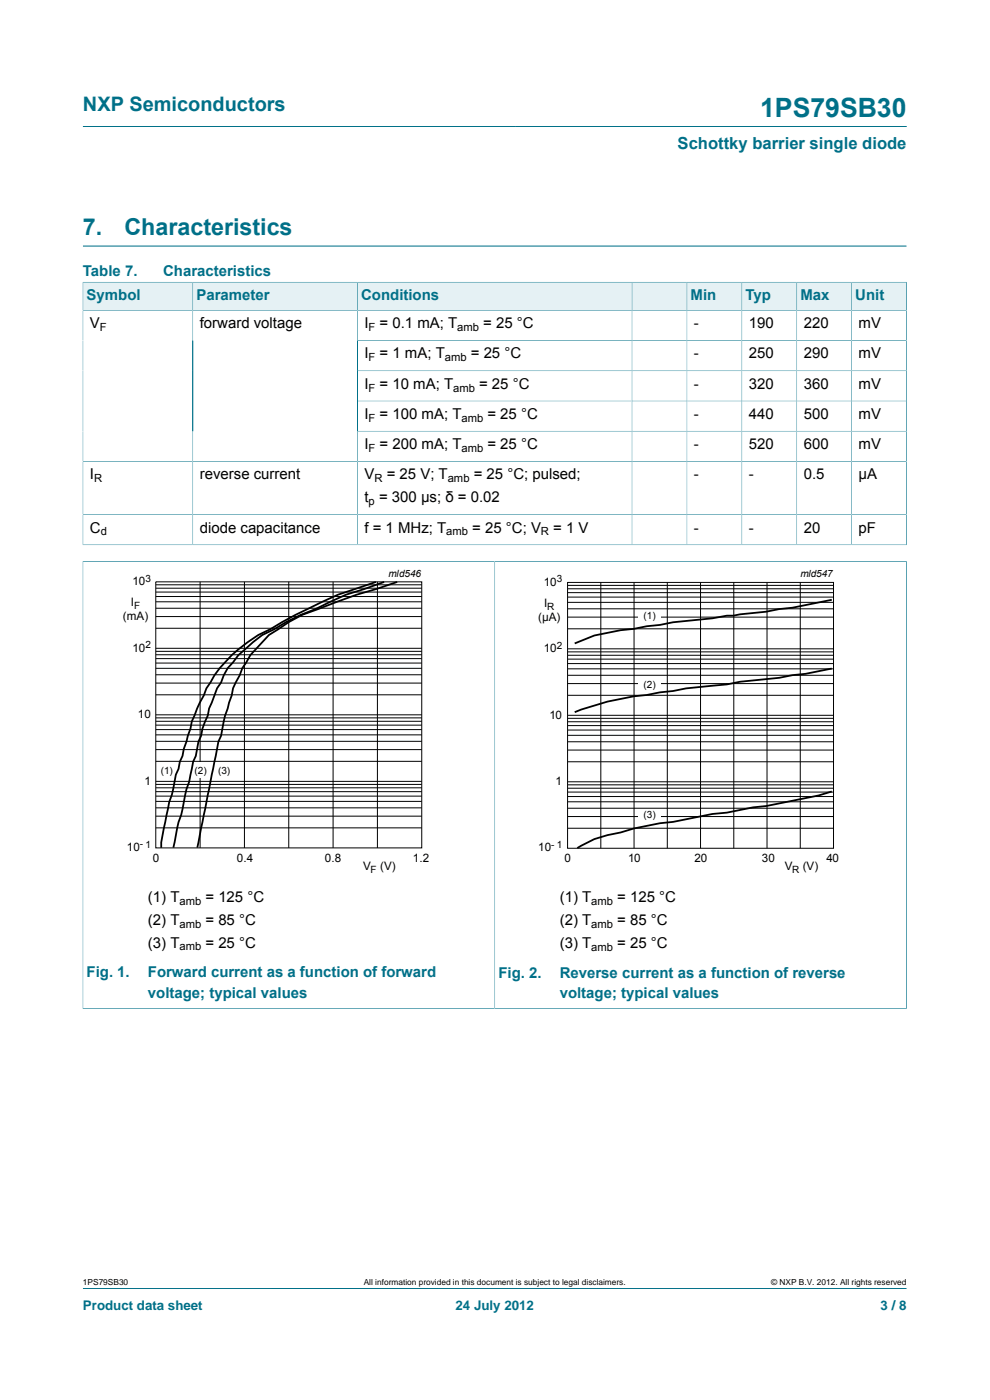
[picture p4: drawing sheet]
<svg xmlns="http://www.w3.org/2000/svg" width="210mm" height="297mm" viewBox="0 0 210 297" stroke-linecap="round" stroke-linejoin="round" font-family="sans-serif">
<path d="M17.6 26.8h174.7M17.6 52.2h174.7M17.6 273.3h174.7" fill="none" stroke="#007088" stroke-width=".21"/>
<path d="M17.7 59.9h23.1v5.9h-23.1z" fill="#e5f1f4"/>
<path d="M17.6 59.8v6h23.3v-5.9h-23.4" fill="none" stroke="#007088" stroke-width=".21"/>
<path d="M41 59.9h34.8v5.9h-34.8z" fill="#e5f1f4"/>
<path d="M40.9 59.9h34.9v5.9h-34.9z" fill="none" stroke="#007088" stroke-width=".21"/>
<path d="M75.9 59.9h58.1v5.9h-58.1z" fill="#e5f1f4"/>
<path d="M75.8 59.9h58.3v5.9h-58.3z" fill="none" stroke="#007088" stroke-width=".21"/>
<path d="M134.1 59.9h11.5v5.9h-11.5z" fill="#e5f1f4"/>
<path d="M134.1 59.9h11.6v5.9h-11.6z" fill="none" stroke="#007088" stroke-width=".21"/>
<path d="M145.8 59.9h11.5v5.9h-11.5z" fill="#e5f1f4"/>
<path d="M145.7 59.9h11.7v5.9h-11.7z" fill="none" stroke="#007088" stroke-width=".21"/>
<path d="M157.4 59.9h11.5v5.9h-11.5z" fill="#e5f1f4"/>
<path d="M157.4 59.9h11.6v5.9h-11.6z" fill="none" stroke="#007088" stroke-width=".21"/>
<path d="M169.1 59.9h11.5v5.9h-11.5z" fill="#e5f1f4"/>
<path d="M169 59.9h11.7v5.9h-11.7z" fill="none" stroke="#007088" stroke-width=".21"/>
<path d="M180.7 59.9h11.5v5.9h-11.5z" fill="#e5f1f4"/>
<g fill="none" stroke="#007088" stroke-width=".21">
<path d="M192.3 59.8v55.8M192.4 59.9h-11.7v55.7M40.9 65.8v49.8M75.8 65.8v49.8M75.8 72.2h116.5M75.8 78.7h116.5M134.1 65.8v49.8M145.7 65.8v49.8M157.4 65.8v49.8M169 65.8v49.8M192.3 65.8h-174.7v49.8M75.8 85.1h116.5"/>
<path d="M75.8 91.5h116.5M192.3 97.9h-174.7M17.5 115.6h174.9M17.5 119.1h87.4v94.9h-87.4M17.6 119v95M17.6 109.2h174.7"/>
</g>
<path d="M20.4 120.6h81.7v66.3h-81.7z" fill="none" stroke="#fff" stroke-width=".21"/>
<g fill="none" stroke="#000" stroke-width=".21">
<path d="M33 123.4h56.5v56.5h-56.5zM33.1 139.7h56.4M33.1 138.9h56.4M33.1 138.2h56.4M33.1 137.5h56.4M33.1 133.3h56.4M33.1 130.8h56.4M33.1 129h56.4M33.1 127.7h56.4M33.1 126.5h56.4M33.1 125.6h56.4M33.1 124.8h56.4"/>
<path d="M33.1 124.1h56.4M42.4 123.4v56.5M51.9 123.4v56.5M61.3 123.4v56.5M70.7 123.4v56.5M80.1 123.4v56.5M33.1 159h56.4M33.1 157.3h56.4M33.1 155.9h56.4M33.1 154.8h56.4M33.1 153.8h56.4M33.1 153h56.4"/>
<path d="M33.1 152.3h56.4M33.1 151.6h56.4M33.1 147.4h56.4M33.1 144.9h56.4M33.1 143.1h56.4M33.1 141.8h56.4M33.1 140.7h56.4M33.1 175.6h56.4M33.1 173.1h56.4M33.1 171.4h56.4M33.1 170h56.4M33.1 168.9h56.4"/>
<path d="M33.1 167.9h56.4M33.1 167.1h56.4M33.1 166.4h56.4M33.1 165.8h56.4M33.1 161.5h56.4"/>
</g>
<path d="M79.7 123.5l-8 2.7-3.4 1.5a96.8 96.8 0 0 0-11 5.8 27.1 27.1 0 0 0-12.7 11.3l-.8 1.2-3.1 7-.3 1.6-1.4 4.2-.3 1.6-.6 1.2-.2 1.5-.6 1.2-.6 3.1-.8 2.7-1.1 5.5-.6 3.1v1.2M81.5 123.5l-8.1 2.7-12.7 5.8-2.5 1.5-2.6 1.2-5 4.3-2.3 2.7-.8 1.6-.6 1.5-.9 1.2-1.6 4.3-.3 1.5-1.2 2.8-.2 1.5-.6 1.2-.6 3.1-.5 1.2-.9 4.3a35.2 35.2 0 0 0-1.7 7 33.5 33.5 0 0 0-1.6 6.9M84.2 123.5l-4.3 1.4a186.7 186.7 0 0 0-15.8 5.5l-2.8 1.6-4.3 2.7-3.9 4.3-1.7 2.7-.6 1.6-1.4 2.7-.3 1.5-1.4 4.3-.8 4.3-.6 1.2-4.4 22.5" fill="none" stroke="#000" stroke-width=".38"/>
<path d="M41.8 161.8h1.1v3.3h-1.1z" fill="#fff"/>
<path d="M192.3 119v95M192.4 119.1h-87.5v94.9h87.5" fill="none" stroke="#007088" stroke-width=".21"/>
<path d="M176.4 127.2l-8.3 1.7-2.8 .3-2.8 .6-5.5 .5-1.4 .3h-1.4l-3.1 .6-8.3 .8-2.8 .6-8.4 1.1-5.5 1.1-4.2 1.7M176.4 141.8l-5.5 1.1-2.8 .3-2.8 .6-8.3 .8-2.8 .6-8.6 .8-8.4 1.4a54.2 54.2 0 0 0-15.3 3.7M176.4 167.9l-2.7 .9-11.2 2.2-2.8 .3-5.5 1.1-3.1 .3-8.3 1.7-2.8 .2-5.6 1.2-2.8 .8a20.8 20.8 0 0 0-9.1 3.3" fill="none" stroke="#000" stroke-width=".38"/>
<path d="M107.7 120.7h81.8v66.3h-81.8z" fill="none" stroke="#fff" stroke-width=".21"/>
<g fill="none" stroke="#000" stroke-width=".21">
<path d="M120.4 123.6h56.4v56.4h-56.4zM120.4 139.8h56.4M120.4 139h56.4M120.4 138.3h56.4M120.4 137.6h56.4M120.4 133.4h56.4M120.4 130.9h56.4M120.4 129.2h56.4M120.4 127.8h56.4M120.4 126.7h56.4M120.4 125.7h56.4M120.4 124.9h56.4"/>
<path d="M120.4 124.2h56.4M127.4 123.6v56.4M134.5 123.6v56.4M141.5 123.6v56.4M148.6 123.6v56.4M155.7 123.6v56.4M162.7 123.6v56.4M169.8 123.6v56.4M120.4 159.1h56.4M120.4 157.4h56.4M120.4 156h56.4M120.4 154.9h56.4"/>
<path d="M120.4 153.9h56.4M120.4 153.1h56.4M120.4 152.4h56.4M120.4 151.7h56.4M120.4 147.5h56.4M120.4 145h56.4M120.4 143.3h56.4M120.4 141.9h56.4M120.4 140.8h56.4M120.4 175.7h56.4M120.4 173.2h56.4M120.4 171.5h56.4"/>
<path d="M120.4 170.1h56.4M120.4 169h56.4M120.4 168h56.4M120.4 167.2h56.4M120.4 166.5h56.4M120.4 165.9h56.4M120.4 161.6h56.4"/>
</g>
<g fill="#fff">
<path d="M135.4 129.9h4.8v1.6h-4.8z"/>
<path d="M135.4 144.4h4.8v1.6h-4.8z"/>
<path d="M135.4 172.3h4.8v1.6h-4.8z"/>
</g>
<text font-size="5.6" fill="#007088" x="161.3" y="24.8">1PS79SB30</text>
<g font-size="4.9" fill="#007088">
<text x="17.6" y="49.8">7.</text>
<text x="26.4" y="49.8">Characteristics</text>
</g>
<text font-size="4.2" fill="#007088" x="17.6" y="23.6">NXP Semiconductors</text>
<text font-size="3.5" fill="#007088" x="143.7" y="31.7">Schottky barrier single diode</text>
<g font-size="3.2" fill="#007088">
<text x="17.6" y="58.5">Table 7.</text>
<text x="34.6" y="58.5">Characteristics</text>
<text x="18.4" y="63.7">Symbol</text>
<text x="41.7" y="63.7">Parameter</text>
<text x="76.6" y="63.7">Conditions</text>
<text x="146.5" y="63.7">Min</text>
<text x="158.1" y="63.7">Typ</text>
<text x="169.8" y="63.7">Max</text>
<text x="181.4" y="63.7">Unit</text>
<text x="18.4" y="207.3">Fig. 1.</text>
<text x="31.4" y="207.3">Forward current as a function of forward</text>
<text x="105.7" y="207.4">Fig. 2.</text>
<text x="118.7" y="207.4">Reverse current as a function of reverse</text>
<text x="31.4" y="211.7">voltage; typical values</text>
<text x="118.7" y="211.8">voltage; typical values</text>
</g>
<g font-size="3.2">
<text x="19.1" y="69.6">V</text>
<text x="42.4" y="69.6">forward voltage</text>
<text x="77.3" y="69.6">I</text>
<text x="80.5" y="69.6">= 0.1 mA; T</text>
<text x="102.5" y="69.6">= 25 °C</text>
<text x="147.2" y="69.6">-</text>
<text x="158.8" y="69.6">190</text>
<text x="170.5" y="69.6">220</text>
<text x="182.1" y="69.6">mV</text>
<text x="77.3" y="76.1">I</text>
<text x="80.5" y="76.1">= 1 mA; T</text>
<text x="99.9" y="76.1">= 25 °C</text>
<text x="147.2" y="76.1">-</text>
<text x="158.8" y="76.1">250</text>
<text x="170.5" y="76.1">290</text>
<text x="182.1" y="76.1">mV</text>
<text x="77.3" y="82.5">I</text>
<text x="80.5" y="82.5">= 10 mA; T</text>
<text x="101.6" y="82.5">= 25 °C</text>
<text x="147.2" y="82.5">-</text>
<text x="158.8" y="82.5">320</text>
<text x="170.5" y="82.5">360</text>
<text x="182.1" y="82.5">mV</text>
<text x="77.3" y="88.9">I</text>
<text x="80.5" y="88.9">= 100 mA; T</text>
<text x="103.4" y="88.9">= 25 °C</text>
<text x="147.2" y="88.9">-</text>
<text x="158.8" y="88.9">440</text>
<text x="170.5" y="88.9">500</text>
<text x="182.1" y="88.9">mV</text>
<text x="77.3" y="95.3">I</text>
<text x="80.5" y="95.3">= 200 mA; T</text>
<text x="103.4" y="95.3">= 25 °C</text>
<text x="147.2" y="95.3">-</text>
<text x="158.8" y="95.3">520</text>
<text x="170.5" y="95.3">600</text>
<text x="182.1" y="95.3">mV</text>
<text x="19.1" y="101.7">I</text>
<text x="42.4" y="101.7">reverse current</text>
<text x="77.3" y="101.7">V</text>
<text x="82" y="101.7">= 25 V; T</text>
<text x="100.5" y="101.7">= 25 °C; pulsed;</text>
<text x="147.2" y="101.7">-</text>
<text x="158.8" y="101.7">-</text>
<text x="170.5" y="101.7">0.5</text>
<text x="182.1" y="101.7">µA</text>
<text x="77.3" y="106.6">t = 300 µs; δ = 0.02</text>
<text x="19.1" y="113">C</text>
<text x="42.4" y="113">diode capacitance</text>
<text x="77.3" y="113">f = 1 MHz; T</text>
<text x="100.2" y="113">= 25 °C; V</text>
<text x="117.4" y="113">= 1 V</text>
<text x="147.2" y="113">-</text>
<text x="158.8" y="113">-</text>
<text x="170.5" y="113">20</text>
<text x="182.1" y="113">pF</text>
<text x="31.4" y="191.3">(1) T</text>
<text x="43.6" y="191.3">= 125 °C</text>
<text x="118.7" y="191.4">(1) T</text>
<text x="130.9" y="191.4">= 125 °C</text>
<text x="31.4" y="196.1">(2) T</text>
<text x="43.6" y="196.1">= 85 °C</text>
<text x="118.7" y="196.3">(2) T</text>
<text x="130.9" y="196.3">= 85 °C</text>
<text x="31.4" y="201">(3) T</text>
<text x="43.6" y="201">= 25 °C</text>
<text x="118.7" y="201.1">(3) T</text>
<text x="130.9" y="201.1">= 25 °C</text>
</g>
<g font-size="2.8" fill="#007088">
<text x="17.6" y="277.9">Product data sheet</text>
<text x="96.6" y="277.9">24 July 2012</text>
<text x="186.8" y="277.9">3 / 8</text>
</g>
<g font-size="2.5">
<text x="28.1" y="124.1">10</text>
<text x="115.3" y="124.3">10</text>
<text x="26.1" y="131.6">(mA)</text>
<text x="27.8" y="128.6">I</text>
<text x="114.2" y="131.8">(µA)</text>
<text x="115.5" y="128.8">I</text>
<text x="28.1" y="138.2">10</text>
<text x="115.3" y="138.4">10</text>
<text x="29.2" y="152.4">10</text>
<text x="116.5" y="152.5">10</text>
<text x="30.6" y="166.5">1</text>
<text x="117.9" y="166.6">1</text>
<text x="26.9" y="180.6">10</text>
<text x="32.4" y="182.8">0</text>
<text x="50.2" y="182.8">0.4</text>
<text x="68.9" y="182.8">0.8</text>
<text x="77" y="184.6">V</text>
<text x="80.6" y="184.6">(V)</text>
<text x="87.6" y="182.8">1.2</text>
<text x="114.2" y="180.6">10</text>
<text x="119.8" y="182.9">0</text>
<text x="133.2" y="182.9">10</text>
<text x="147.3" y="182.9">20</text>
<text x="161.6" y="182.9">30</text>
<text x="166.5" y="184.6">V</text>
<text x="170.3" y="184.6">(V)</text>
<text x="175.3" y="182.9">40</text>
</g>
<g font-size="2.4">
<text x="21.2" y="70.3">F</text>
<text x="78.2" y="70.3">F</text>
<text x="97" y="70.3">amb</text>
<text x="78.2" y="76.7">F</text>
<text x="94.4" y="76.7">amb</text>
<text x="78.2" y="83.1">F</text>
<text x="96.1" y="83.1">amb</text>
<text x="78.2" y="89.5">F</text>
<text x="97.9" y="89.5">amb</text>
<text x="78.2" y="95.9">F</text>
<text x="97.9" y="95.9">amb</text>
<text x="20" y="102.3">R</text>
<text x="78.2" y="107.2">p</text>
<text x="79.4" y="102.3">R</text>
<text x="95" y="102.3">amb</text>
<text x="21.4" y="113.6">d</text>
<text x="94.7" y="113.6">amb</text>
<text x="114.8" y="113.6">R</text>
<text x="38.1" y="191.9">amb</text>
<text x="38.1" y="196.8">amb</text>
<text x="125.4" y="192">amb</text>
<text x="125.4" y="196.9">amb</text>
<text x="38.1" y="201.6">amb</text>
<text x="125.4" y="201.7">amb</text>
</g>
<g font-size="2.1">
<text x="30.8" y="123.4">3</text>
<text x="82.4" y="122.5">mld546</text>
<text x="118.1" y="123.6">3</text>
<text x="169.8" y="122.5">mld547</text>
<text x="28.5" y="129.2">F</text>
<text x="116.1" y="129.3">R</text>
<text x="136.5" y="131.4">(1)</text>
<text x="30.8" y="137.5">2</text>
<text x="118.1" y="137.6">2</text>
<text x="136.5" y="145.9">(2)</text>
<text x="34.1" y="164.1">(1)</text>
<text x="41.2" y="164.1">(</text>
<text x="42" y="164.1">2</text>
<text x="43.1" y="164.1">)</text>
<text x="46.3" y="164.1">(3)</text>
<text x="136.5" y="173.6">(3)</text>
<text x="29.7" y="179.8">- 1</text>
<text x="116.9" y="179.8">- 1</text>
<text x="78.6" y="185.2">F</text>
<text x="168.1" y="185.1">R</text>
</g>
<g font-size="1.8">
<text x="17.6" y="272.7">1PS79SB30</text>
<text x="77.2" y="272.7">All information provided in this document is subject to legal disclaimers.</text>
<text x="163.6" y="272.7">© NXP B.V. 2012. All rights reserved</text>
</g>
</svg>
